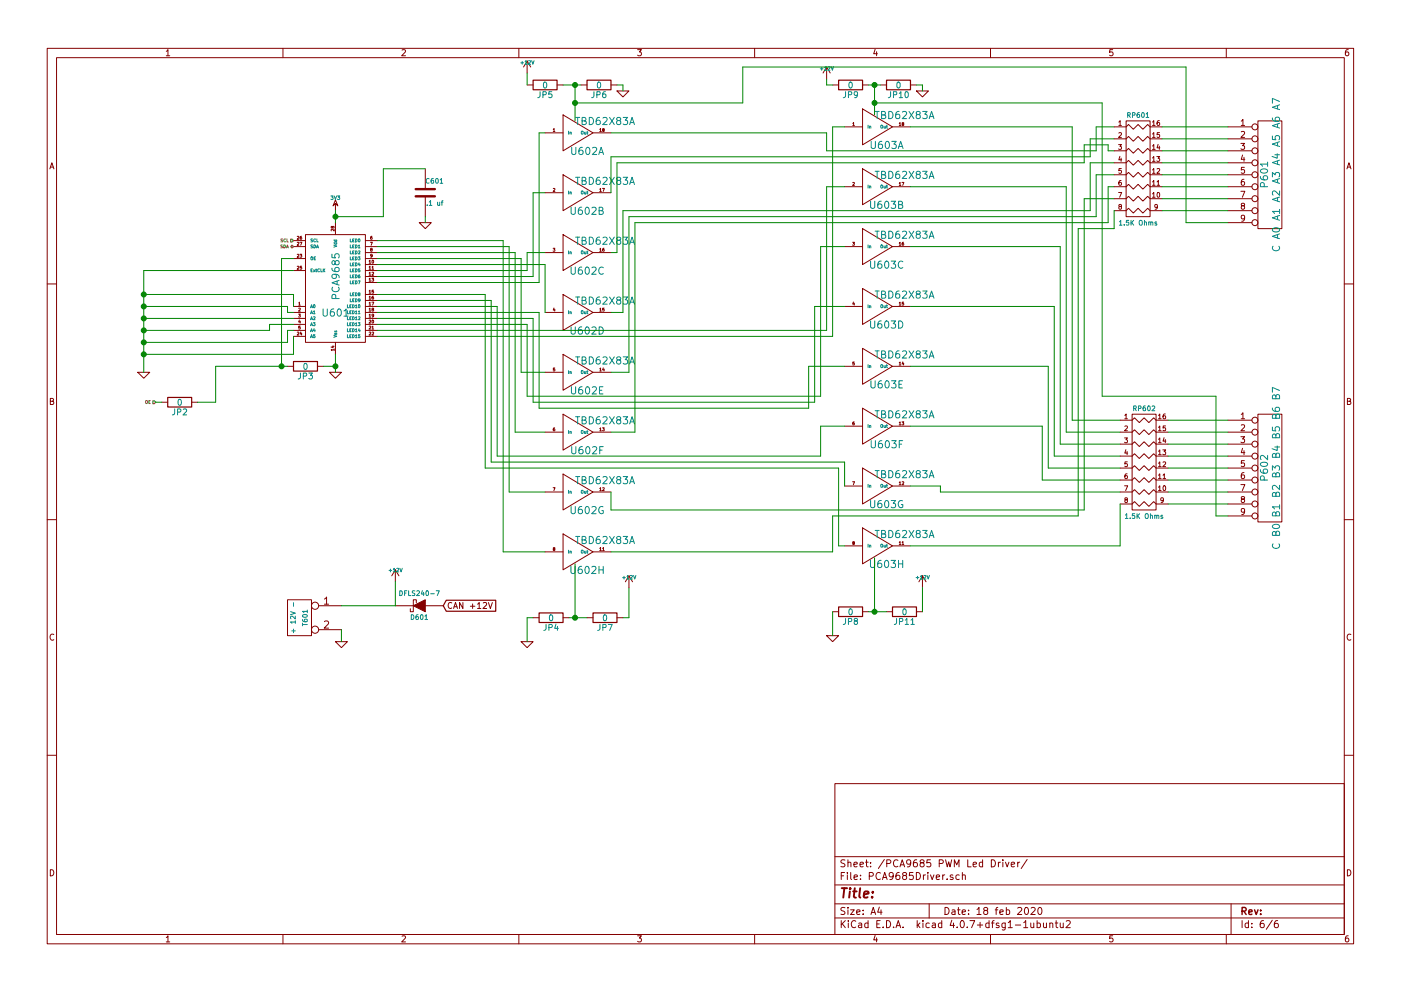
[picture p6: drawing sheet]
EESchema Schematic File Version 2
LIBS:power
LIBS:device
LIBS:transistors
LIBS:conn
LIBS:linear
LIBS:regul
LIBS:74xx
LIBS:cmos4000
LIBS:adc-dac
LIBS:memory
LIBS:xilinx
LIBS:microcontrollers
LIBS:dsp
LIBS:microchip
LIBS:analog_switches
LIBS:motorola
LIBS:texas
LIBS:intel
LIBS:audio
LIBS:interface
LIBS:digital-audio
LIBS:philips
LIBS:display
LIBS:cypress
LIBS:siliconi
LIBS:opto
LIBS:atmel
LIBS:contrib
LIBS:valves
LIBS:esp32_devboards
LIBS:smalljumper
LIBS:sn65hvd233-ht
LIBS:lm2574n-5
LIBS:MCP23xxx
LIBS:tbd62x83a
LIBS:tc442x
LIBS:mct6h
LIBS:bridge
LIBS:pca9685
LIBS:4814p-2
LIBS:ESP32-PWMHalfSidingSMD-cache
EELAYER 25 0
EELAYER END
$Descr A4 11693 8268
encoding utf-8
Sheet 6 6
Title ""
Date "18 feb 2020"
Rev ""
Comp ""
Comment1 ""
Comment2 ""
Comment3 ""
Comment4 ""
$EndDescr
$Comp
L PCA9685 U601
U 1 1
P 2800 2400
F 0 "U601" H 2800 2200 60  0000 C CNN
F 1 "PCA9685" V 2800 2500 60  0000 C CNN
F 2 "Housings_SSOP:TSSOP-28_4.4x9.7mm_Pitch0.65mm" H 2800 2400 60  0001 C CNN
F 3 "~" H 2800 2400 60  0000 C CNN
F 4 "771-PCA9685PW,118" H 2800 2400 60  0001 C CNN "Mouser Part Number"
	1    2800 2400
	1    0    0    -1  
$EndComp
Text HLabel 2450 2000 0    25   Input ~ 0
SCL
Text HLabel 2450 2050 0    25   BiDi ~ 0
SDA
Text HLabel 1300 3350 0    25   Input ~ 0
OE
$Comp
L 3V3 #PWR022
U 1 1
P 2800 1750
F 0 "#PWR022" H 2800 1710 30  0001 C CNN
F 1 "3V3" H 2800 1860 30  0000 C CNN
F 2 "" H 2800 1750 60  0000 C CNN
F 3 "" H 2800 1750 60  0000 C CNN
	1    2800 1750
	1    0    0    -1  
$EndComp
$Comp
L GND-RESCUE-ESP32-PWMHalfSidingSMD #PWR023
U 1 1
P 2800 3100
F 0 "#PWR023" H 2800 3100 30  0001 C CNN
F 1 "GND" H 2800 3030 30  0001 C CNN
F 2 "" H 2800 3100 60  0000 C CNN
F 3 "" H 2800 3100 60  0000 C CNN
	1    2800 3100
	1    0    0    -1  
$EndComp
$Comp
L C-RESCUE-ESP32-PWMHalfSidingSMD C601
U 1 1
P 3550 1600
AR Path="/5E35CA01" Ref="C601"  Part="1" 
AR Path="/5E35C594/5E35CA01" Ref="C601"  Part="1" 
F 0 "C601" H 3550 1700 40  0000 L CNN
F 1 ".1 uf" H 3556 1515 40  0000 L CNN
F 2 "Capacitors_SMD:C_0603" H 3588 1450 30  0001 C CNN
F 3 "~" H 3550 1600 60  0000 C CNN
F 4 "710-885012206095" H 3550 1600 60  0001 C CNN "Mouser Part Number"
	1    3550 1600
	1    0    0    -1  
$EndComp
$Comp
L GND-RESCUE-ESP32-PWMHalfSidingSMD #PWR024
U 1 1
P 3550 1850
F 0 "#PWR024" H 3550 1850 30  0001 C CNN
F 1 "GND" H 3550 1780 30  0001 C CNN
F 2 "" H 3550 1850 60  0000 C CNN
F 3 "" H 3550 1850 60  0000 C CNN
	1    3550 1850
	1    0    0    -1  
$EndComp
$Comp
L TBD62X83A U602
U 1 1
P 4800 1100
F 0 "U602" H 4900 950 60  0000 C CNN
F 1 "TBD62X83A" H 5050 1200 60  0000 C CNN
F 2 "Housings_SOIC:SOIC-18W_7.5x11.6mm_Pitch1.27mm" H 4800 1100 60  0001 C CNN
F 3 "~" H 4800 1100 60  0000 C CNN
F 4 "757-TBD62083AFG or 757-TBD62783AFG" H 4800 1100 60  0001 C CNN "Mouser Part Number"
	1    4800 1100
	1    0    0    -1  
$EndComp
$Comp
L TBD62X83A U602
U 2 1
P 4800 1600
F 0 "U602" H 4900 1450 60  0000 C CNN
F 1 "TBD62X83A" H 5050 1700 60  0000 C CNN
F 2 "Housings_SOIC:SOIC-18W_7.5x11.6mm_Pitch1.27mm" H 4800 1600 60  0001 C CNN
F 3 "~" H 4800 1600 60  0000 C CNN
	2    4800 1600
	1    0    0    -1  
$EndComp
$Comp
L TBD62X83A U602
U 3 1
P 4800 2100
F 0 "U602" H 4900 1950 60  0000 C CNN
F 1 "TBD62X83A" H 5050 2200 60  0000 C CNN
F 2 "Housings_SOIC:SOIC-18W_7.5x11.6mm_Pitch1.27mm" H 4800 2100 60  0001 C CNN
F 3 "~" H 4800 2100 60  0000 C CNN
	3    4800 2100
	1    0    0    -1  
$EndComp
$Comp
L TBD62X83A U602
U 4 1
P 4800 2600
F 0 "U602" H 4900 2450 60  0000 C CNN
F 1 "TBD62X83A" H 5050 2700 60  0000 C CNN
F 2 "Housings_SOIC:SOIC-18W_7.5x11.6mm_Pitch1.27mm" H 4800 2600 60  0001 C CNN
F 3 "~" H 4800 2600 60  0000 C CNN
	4    4800 2600
	1    0    0    -1  
$EndComp
$Comp
L TBD62X83A U602
U 5 1
P 4800 3100
F 0 "U602" H 4900 2950 60  0000 C CNN
F 1 "TBD62X83A" H 5050 3200 60  0000 C CNN
F 2 "Housings_SOIC:SOIC-18W_7.5x11.6mm_Pitch1.27mm" H 4800 3100 60  0001 C CNN
F 3 "~" H 4800 3100 60  0000 C CNN
	5    4800 3100
	1    0    0    -1  
$EndComp
$Comp
L TBD62X83A U602
U 6 1
P 4800 3600
F 0 "U602" H 4900 3450 60  0000 C CNN
F 1 "TBD62X83A" H 5050 3700 60  0000 C CNN
F 2 "Housings_SOIC:SOIC-18W_7.5x11.6mm_Pitch1.27mm" H 4800 3600 60  0001 C CNN
F 3 "~" H 4800 3600 60  0000 C CNN
	6    4800 3600
	1    0    0    -1  
$EndComp
$Comp
L TBD62X83A U602
U 7 1
P 4800 4100
F 0 "U602" H 4900 3950 60  0000 C CNN
F 1 "TBD62X83A" H 5050 4200 60  0000 C CNN
F 2 "Housings_SOIC:SOIC-18W_7.5x11.6mm_Pitch1.27mm" H 4800 4100 60  0001 C CNN
F 3 "~" H 4800 4100 60  0000 C CNN
	7    4800 4100
	1    0    0    -1  
$EndComp
$Comp
L TBD62X83A U602
U 8 1
P 4800 4600
F 0 "U602" H 4900 4450 60  0000 C CNN
F 1 "TBD62X83A" H 5050 4700 60  0000 C CNN
F 2 "Housings_SOIC:SOIC-18W_7.5x11.6mm_Pitch1.27mm" H 4800 4600 60  0001 C CNN
F 3 "~" H 4800 4600 60  0000 C CNN
	8    4800 4600
	1    0    0    -1  
$EndComp
$Comp
L TBD62X83A U603
U 1 1
P 7300 1050
F 0 "U603" H 7400 900 60  0000 C CNN
F 1 "TBD62X83A" H 7550 1150 60  0000 C CNN
F 2 "Housings_SOIC:SOIC-18W_7.5x11.6mm_Pitch1.27mm" H 7300 1050 60  0001 C CNN
F 3 "~" H 7300 1050 60  0000 C CNN
F 4 "757-TBD62083AFG or 757-TBD62783AFG" H 7300 1050 60  0001 C CNN "Mouser Part Number"
	1    7300 1050
	1    0    0    -1  
$EndComp
$Comp
L TBD62X83A U603
U 2 1
P 7300 1550
F 0 "U603" H 7400 1400 60  0000 C CNN
F 1 "TBD62X83A" H 7550 1650 60  0000 C CNN
F 2 "Housings_SOIC:SOIC-18W_7.5x11.6mm_Pitch1.27mm" H 7300 1550 60  0001 C CNN
F 3 "~" H 7300 1550 60  0000 C CNN
	2    7300 1550
	1    0    0    -1  
$EndComp
$Comp
L TBD62X83A U603
U 3 1
P 7300 2050
F 0 "U603" H 7400 1900 60  0000 C CNN
F 1 "TBD62X83A" H 7550 2150 60  0000 C CNN
F 2 "Housings_SOIC:SOIC-18W_7.5x11.6mm_Pitch1.27mm" H 7300 2050 60  0001 C CNN
F 3 "~" H 7300 2050 60  0000 C CNN
	3    7300 2050
	1    0    0    -1  
$EndComp
$Comp
L TBD62X83A U603
U 4 1
P 7300 2550
F 0 "U603" H 7400 2400 60  0000 C CNN
F 1 "TBD62X83A" H 7550 2650 60  0000 C CNN
F 2 "Housings_SOIC:SOIC-18W_7.5x11.6mm_Pitch1.27mm" H 7300 2550 60  0001 C CNN
F 3 "~" H 7300 2550 60  0000 C CNN
	4    7300 2550
	1    0    0    -1  
$EndComp
$Comp
L TBD62X83A U603
U 5 1
P 7300 3050
F 0 "U603" H 7400 2900 60  0000 C CNN
F 1 "TBD62X83A" H 7550 3150 60  0000 C CNN
F 2 "Housings_SOIC:SOIC-18W_7.5x11.6mm_Pitch1.27mm" H 7300 3050 60  0001 C CNN
F 3 "~" H 7300 3050 60  0000 C CNN
	5    7300 3050
	1    0    0    -1  
$EndComp
$Comp
L TBD62X83A U603
U 6 1
P 7300 3550
F 0 "U603" H 7400 3400 60  0000 C CNN
F 1 "TBD62X83A" H 7550 3650 60  0000 C CNN
F 2 "Housings_SOIC:SOIC-18W_7.5x11.6mm_Pitch1.27mm" H 7300 3550 60  0001 C CNN
F 3 "~" H 7300 3550 60  0000 C CNN
	6    7300 3550
	1    0    0    -1  
$EndComp
$Comp
L TBD62X83A U603
U 7 1
P 7300 4050
F 0 "U603" H 7400 3900 60  0000 C CNN
F 1 "TBD62X83A" H 7550 4150 60  0000 C CNN
F 2 "Housings_SOIC:SOIC-18W_7.5x11.6mm_Pitch1.27mm" H 7300 4050 60  0001 C CNN
F 3 "~" H 7300 4050 60  0000 C CNN
	7    7300 4050
	1    0    0    -1  
$EndComp
$Comp
L TBD62X83A U603
U 8 1
P 7300 4550
F 0 "U603" H 7400 4400 60  0000 C CNN
F 1 "TBD62X83A" H 7550 4650 60  0000 C CNN
F 2 "Housings_SOIC:SOIC-18W_7.5x11.6mm_Pitch1.27mm" H 7300 4550 60  0001 C CNN
F 3 "~" H 7300 4550 60  0000 C CNN
	8    7300 4550
	1    0    0    -1  
$EndComp
$Comp
L R_PACK8 RP601
U 1 1
P 9500 1400
F 0 "RP601" H 9500 1850 40  0000 C CNN
F 1 "1.5K Ohms" H 9500 950 40  0000 C CNN
F 2 "48xxP:4816P" H 9500 1400 60  0001 C CNN
F 3 "~" H 9500 1400 60  0000 C CNN
F 4 "652-4816P-T1LF-1.5K" H 9500 1400 60  0001 C CNN "Mouser Part Number"
	1    9500 1400
	1    0    0    -1  
$EndComp
$Comp
L R_PACK8 RP602
U 1 1
P 9550 3850
F 0 "RP602" H 9550 4300 40  0000 C CNN
F 1 "1.5K Ohms" H 9550 3400 40  0000 C CNN
F 2 "48xxP:4816P" H 9550 3850 60  0001 C CNN
F 3 "~" H 9550 3850 60  0000 C CNN
F 4 "652-4816P-T1LF-1.5K" H 9550 3850 60  0001 C CNN "Mouser Part Number"
	1    9550 3850
	1    0    0    -1  
$EndComp
$Comp
L CONN_9 P601
U 1 1
P 10600 1450
F 0 "P601" V 10550 1450 60  0000 C CNN
F 1 "C A0 A1 A2 A3 A4 A5 A6 A7" V 10650 1450 60  0000 C CNN
F 2 "Connectors_Terminal_Blocks:TerminalBlock_Pheonix_MPT-2.54mm_9pol" H 10600 1450 60  0001 C CNN
F 3 "~" H 10600 1450 60  0000 C CNN
F 4 "651-1725724" H 10600 1450 60  0001 C CNN "Mouser Part Number"
	1    10600 1450
	1    0    0    -1  
$EndComp
$Comp
L CONN_9 P602
U 1 1
P 10600 3900
F 0 "P602" V 10550 3900 60  0000 C CNN
F 1 "C B0 B1 B2 B3 B4 B5 B6 B7" V 10650 3900 60  0000 C CNN
F 2 "Connectors_Terminal_Blocks:TerminalBlock_Pheonix_MPT-2.54mm_9pol" H 10600 3900 60  0001 C CNN
F 3 "~" H 10600 3900 60  0000 C CNN
F 4 "651-1725724" H 10600 3900 60  0001 C CNN "Mouser Part Number"
	1    10600 3900
	1    0    0    -1  
$EndComp
$Comp
L +12V #PWR025
U 1 1
P 4400 600
F 0 "#PWR025" H 4400 690 20  0001 C CNN
F 1 "+12V" H 4400 690 30  0000 C CNN
F 2 "" H 4400 600 60  0000 C CNN
F 3 "" H 4400 600 60  0000 C CNN
	1    4400 600 
	1    0    0    -1  
$EndComp
$Comp
L +12V #PWR026
U 1 1
P 6900 650
F 0 "#PWR026" H 6900 740 20  0001 C CNN
F 1 "+12V" H 6900 740 30  0000 C CNN
F 2 "" H 6900 650 60  0000 C CNN
F 3 "" H 6900 650 60  0000 C CNN
	1    6900 650 
	1    0    0    -1  
$EndComp
$Comp
L +12V #PWR027
U 1 1
P 7700 4900
F 0 "#PWR027" H 7700 4990 20  0001 C CNN
F 1 "+12V" H 7700 4990 30  0000 C CNN
F 2 "" H 7700 4900 60  0000 C CNN
F 3 "" H 7700 4900 60  0000 C CNN
	1    7700 4900
	1    0    0    -1  
$EndComp
$Comp
L +12V #PWR028
U 1 1
P 5250 4900
F 0 "#PWR028" H 5250 4990 20  0001 C CNN
F 1 "+12V" H 5250 4990 30  0000 C CNN
F 2 "" H 5250 4900 60  0000 C CNN
F 3 "" H 5250 4900 60  0000 C CNN
	1    5250 4900
	1    0    0    -1  
$EndComp
$Comp
L GND-RESCUE-ESP32-PWMHalfSidingSMD #PWR029
U 1 1
P 4400 5350
F 0 "#PWR029" H 4400 5350 30  0001 C CNN
F 1 "GND" H 4400 5280 30  0001 C CNN
F 2 "" H 4400 5350 60  0000 C CNN
F 3 "" H 4400 5350 60  0000 C CNN
	1    4400 5350
	1    0    0    -1  
$EndComp
$Comp
L GND-RESCUE-ESP32-PWMHalfSidingSMD #PWR030
U 1 1
P 6950 5300
F 0 "#PWR030" H 6950 5300 30  0001 C CNN
F 1 "GND" H 6950 5230 30  0001 C CNN
F 2 "" H 6950 5300 60  0000 C CNN
F 3 "" H 6950 5300 60  0000 C CNN
	1    6950 5300
	1    0    0    -1  
$EndComp
$Comp
L GND-RESCUE-ESP32-PWMHalfSidingSMD #PWR031
U 1 1
P 7700 750
F 0 "#PWR031" H 7700 750 30  0001 C CNN
F 1 "GND" H 7700 680 30  0001 C CNN
F 2 "" H 7700 750 60  0000 C CNN
F 3 "" H 7700 750 60  0000 C CNN
	1    7700 750 
	1    0    0    -1  
$EndComp
$Comp
L GND-RESCUE-ESP32-PWMHalfSidingSMD #PWR032
U 1 1
P 5200 750
F 0 "#PWR032" H 5200 750 30  0001 C CNN
F 1 "GND" H 5200 680 30  0001 C CNN
F 2 "" H 5200 750 60  0000 C CNN
F 3 "" H 5200 750 60  0000 C CNN
	1    5200 750 
	1    0    0    -1  
$EndComp
$Comp
L GND-RESCUE-ESP32-PWMHalfSidingSMD #PWR033
U 1 1
P 1200 3100
F 0 "#PWR033" H 1200 3100 30  0001 C CNN
F 1 "GND" H 1200 3030 30  0001 C CNN
F 2 "" H 1200 3100 60  0000 C CNN
F 3 "" H 1200 3100 60  0000 C CNN
	1    1200 3100
	1    0    0    -1  
$EndComp
Wire Wire Line
	2800 2950 2800 3100
Wire Wire Line
	2800 1750 2800 1850
Wire Wire Line
	3200 1800 3200 1400
Wire Wire Line
	2800 1800 3200 1800
Connection ~ 2800 1800
Wire Wire Line
	3200 1400 3550 1400
Wire Wire Line
	3550 1800 3550 1850
Wire Wire Line
	3150 2350 4500 2350
Wire Wire Line
	4500 2350 4500 1100
Wire Wire Line
	4500 1100 4550 1100
Wire Wire Line
	4550 1600 4450 1600
Wire Wire Line
	4450 1600 4450 2300
Wire Wire Line
	4450 2300 3150 2300
Wire Wire Line
	3150 2250 4400 2250
Wire Wire Line
	4400 2250 4400 2100
Wire Wire Line
	4400 2100 4550 2100
Wire Wire Line
	4550 2200 4550 2600
Wire Wire Line
	3150 2200 4550 2200
Wire Wire Line
	3150 2150 4350 2150
Wire Wire Line
	4350 2150 4350 3100
Wire Wire Line
	4350 3100 4550 3100
Wire Wire Line
	4550 3600 4300 3600
Wire Wire Line
	4300 3600 4300 2100
Wire Wire Line
	4300 2100 3150 2100
Wire Wire Line
	4200 4600 4550 4600
Wire Wire Line
	3150 2000 4200 2000
Wire Wire Line
	4200 2000 4200 4600
Wire Wire Line
	3150 2800 6950 2800
Wire Wire Line
	6950 2800 6950 1050
Wire Wire Line
	6950 1050 7050 1050
Wire Wire Line
	7050 1550 6900 1550
Wire Wire Line
	6900 1550 6900 2750
Wire Wire Line
	6900 2750 3150 2750
Wire Wire Line
	3150 2700 4400 2700
Wire Wire Line
	4400 2700 4400 3300
Wire Wire Line
	4400 3300 6850 3300
Wire Wire Line
	6850 3300 6850 2050
Wire Wire Line
	6850 2050 7050 2050
Wire Wire Line
	7050 2550 6800 2550
Wire Wire Line
	6800 2550 6800 3350
Wire Wire Line
	6800 3350 4450 3350
Wire Wire Line
	4450 3350 4450 2650
Wire Wire Line
	4450 2650 3150 2650
Wire Wire Line
	3150 2600 4500 2600
Wire Wire Line
	4500 2600 4500 3400
Wire Wire Line
	4500 3400 6750 3400
Wire Wire Line
	6750 3400 6750 3050
Wire Wire Line
	6750 3050 7050 3050
Wire Wire Line
	7050 3550 6850 3550
Wire Wire Line
	6850 3550 6850 3800
Wire Wire Line
	6850 3800 4150 3800
Wire Wire Line
	4150 3800 4150 2550
Wire Wire Line
	4150 2550 3150 2550
Wire Wire Line
	3150 2500 4100 2500
Wire Wire Line
	4100 2500 4100 3850
Wire Wire Line
	4250 4100 4550 4100
Wire Wire Line
	3150 2050 4250 2050
Wire Wire Line
	4250 2050 4250 4100
Wire Wire Line
	4100 3850 7050 3850
Wire Wire Line
	7050 3850 7050 4050
Wire Wire Line
	7050 4550 7000 4550
Wire Wire Line
	7000 4550 7000 3900
Wire Wire Line
	7000 3900 4050 3900
Wire Wire Line
	4050 3900 4050 2450
Wire Wire Line
	4050 2450 3150 2450
Wire Wire Line
	4800 700  4800 1000
Wire Wire Line
	7300 700  7300 950 
Wire Wire Line
	7300 4650 7300 5100
Wire Wire Line
	4800 4700 4800 5150
Wire Wire Line
	4800 850  6200 850 
Wire Wire Line
	6200 850  6200 550 
Wire Wire Line
	6200 550  9900 550 
Wire Wire Line
	9900 550  9900 1850
Wire Wire Line
	9900 1850 10250 1850
Connection ~ 4800 850 
Wire Wire Line
	7300 850  9200 850 
Wire Wire Line
	9200 850  9200 3300
Wire Wire Line
	9200 3300 10150 3300
Wire Wire Line
	10150 3300 10150 4300
Wire Wire Line
	10150 4300 10250 4300
Connection ~ 7300 850 
Wire Wire Line
	9700 1050 10250 1050
Wire Wire Line
	10250 1150 9700 1150
Wire Wire Line
	9700 1250 10250 1250
Wire Wire Line
	10250 1350 9700 1350
Wire Wire Line
	9700 1450 10250 1450
Wire Wire Line
	10250 1550 9700 1550
Wire Wire Line
	9700 1650 10250 1650
Wire Wire Line
	10250 1750 9700 1750
Wire Wire Line
	10250 3500 9750 3500
Wire Wire Line
	9750 3600 10250 3600
Wire Wire Line
	10250 3700 9750 3700
Wire Wire Line
	9750 3800 10250 3800
Wire Wire Line
	10250 3900 9750 3900
Wire Wire Line
	9750 4000 10250 4000
Wire Wire Line
	10250 4100 9750 4100
Wire Wire Line
	9750 4200 10250 4200
Wire Wire Line
	5100 1100 6900 1100
Wire Wire Line
	6900 1100 6900 1250
Wire Wire Line
	6900 1250 9150 1250
Wire Wire Line
	9150 1250 9150 1050
Wire Wire Line
	9150 1050 9300 1050
Wire Wire Line
	9300 1150 9100 1150
Wire Wire Line
	9100 1150 9100 1300
Wire Wire Line
	9100 1300 5100 1300
Wire Wire Line
	5100 1300 5100 1600
Wire Wire Line
	5100 2100 5150 2100
Wire Wire Line
	5150 2100 5150 1350
Wire Wire Line
	5150 1350 9050 1350
Wire Wire Line
	9050 1350 9050 1200
Wire Wire Line
	9050 1200 9250 1200
Wire Wire Line
	9250 1200 9250 1250
Wire Wire Line
	9250 1250 9300 1250
Wire Wire Line
	9300 1350 9100 1350
Wire Wire Line
	9100 1350 9100 1750
Wire Wire Line
	9100 1750 5200 1750
Wire Wire Line
	5200 1750 5200 2600
Wire Wire Line
	5200 2600 5100 2600
Wire Wire Line
	5100 3100 5250 3100
Wire Wire Line
	5250 3100 5250 1800
Wire Wire Line
	5250 1800 9150 1800
Wire Wire Line
	9150 1800 9150 1450
Wire Wire Line
	9150 1450 9300 1450
Wire Wire Line
	5100 3600 5300 3600
Wire Wire Line
	5300 3600 5300 1850
Wire Wire Line
	5300 1850 9250 1850
Wire Wire Line
	9250 1850 9250 1550
Wire Wire Line
	9250 1550 9300 1550
Wire Wire Line
	9300 1650 9050 1650
Wire Wire Line
	9050 1650 9050 4250
Wire Wire Line
	9050 4250 5100 4250
Wire Wire Line
	5100 4250 5100 4100
Wire Wire Line
	5100 4600 6950 4600
Wire Wire Line
	6950 4600 6950 4300
Wire Wire Line
	6950 4300 9000 4300
Wire Wire Line
	9000 4300 9000 1900
Wire Wire Line
	9000 1900 9300 1900
Wire Wire Line
	9300 1900 9300 1750
Wire Wire Line
	9350 3500 8950 3500
Wire Wire Line
	8950 3500 8950 1050
Wire Wire Line
	8950 1050 7600 1050
Wire Wire Line
	7600 1550 8900 1550
Wire Wire Line
	8900 1550 8900 3600
Wire Wire Line
	8900 3600 9350 3600
Wire Wire Line
	9350 3700 8850 3700
Wire Wire Line
	8850 3700 8850 2050
Wire Wire Line
	8850 2050 7600 2050
Wire Wire Line
	7600 2550 8800 2550
Wire Wire Line
	8800 2550 8800 3800
Wire Wire Line
	8800 3800 9350 3800
Wire Wire Line
	9350 3900 8750 3900
Wire Wire Line
	8750 3900 8750 3050
Wire Wire Line
	8750 3050 7600 3050
Wire Wire Line
	7600 3550 8700 3550
Wire Wire Line
	8700 3550 8700 4000
Wire Wire Line
	8700 4000 9350 4000
Wire Wire Line
	9350 4100 7850 4100
Wire Wire Line
	7850 4100 7850 4050
Wire Wire Line
	7850 4050 7600 4050
Wire Wire Line
	9350 4200 9350 4550
Wire Wire Line
	9350 4550 7600 4550
Wire Wire Line
	1200 2450 2450 2450
Wire Wire Line
	2450 2450 2450 2550
Wire Wire Line
	1200 2950 2450 2950
Wire Wire Line
	2450 2950 2450 2800
Wire Wire Line
	2450 2600 2400 2600
Wire Wire Line
	2400 2600 2400 2550
Wire Wire Line
	2400 2550 1200 2550
Wire Wire Line
	2450 2750 2400 2750
Wire Wire Line
	1200 2850 2400 2850
Wire Wire Line
	2250 2700 2450 2700
Wire Wire Line
	1200 2650 2450 2650
Wire Wire Line
	1200 2250 1200 3100
Connection ~ 1200 2550
Connection ~ 1200 2650
Connection ~ 1200 2750
Connection ~ 1200 2850
Connection ~ 1200 2950
Wire Wire Line
	2350 2150 2450 2150
Wire Wire Line
	1200 2250 2450 2250
Wire Wire Line
	1800 3350 1800 3050
Wire Wire Line
	2400 2850 2400 2750
Wire Wire Line
	2250 2750 2250 2700
Wire Wire Line
	1200 2750 2250 2750
Connection ~ 2350 3050
Wire Wire Line
	2350 2150 2350 3050
Connection ~ 1200 2450
$Comp
L DIODESCH D601
U 1 1
P 3500 5050
F 0 "D601" H 3500 5150 40  0000 C CNN
F 1 "DFLS240-7" H 3500 4950 40  0000 C CNN
F 2 "Diodes_SMD:D_SMB" H 3500 5050 60  0001 C CNN
F 3 "~" H 3500 5050 60  0000 C CNN
F 4 "621-DFLS240-7" H 3500 5050 60  0001 C CNN "Mouser Part Number"
	1    3500 5050
	-1   0    0    1   
$EndComp
$Comp
L +12V #PWR034
U 1 1
P 3300 4850
F 0 "#PWR034" H 3300 4800 20  0001 C CNN
F 1 "+12V" H 3300 4950 30  0000 C CNN
F 2 "" H 3300 4850 60  0000 C CNN
F 3 "" H 3300 4850 60  0000 C CNN
	1    3300 4850
	1    0    0    -1  
$EndComp
Wire Wire Line
	3300 5050 3300 4850
$Comp
L CONN_2 T601
U 1 1
P 2500 5150
F 0 "T601" V 2450 5150 40  0000 C CNN
F 1 "+ 12V -" V 2550 5150 40  0000 C CNN
F 2 "Connectors_Terminal_Blocks:TerminalBlock_Pheonix_MPT-2.54mm_2pol" H 2500 5150 60  0001 C CNN
F 3 "~" H 2500 5150 60  0000 C CNN
F 4 "651-1725656" H 2500 5150 60  0001 C CNN "Mouser Part Number"
	1    2500 5150
	-1   0    0    -1  
$EndComp
Wire Wire Line
	2850 5050 3300 5050
$Comp
L GND-RESCUE-ESP32-PWMHalfSidingSMD #PWR035
U 1 1
P 2850 5350
F 0 "#PWR035" H 2850 5350 30  0001 C CNN
F 1 "GND" H 2850 5280 30  0001 C CNN
F 2 "" H 2850 5350 60  0000 C CNN
F 3 "" H 2850 5350 60  0000 C CNN
	1    2850 5350
	1    0    0    -1  
$EndComp
Wire Wire Line
	2850 5250 2850 5350
Text GLabel 3700 5050 2    50   Input ~ 0
CAN +12V
$Comp
L R JP5
U 1 1
P 4550 700
F 0 "JP5" V 4630 700 50  0000 C CNN
F 1 "0" V 4550 700 50  0000 C CNN
F 2 "Resistors_SMD:R_1206" V 4480 700 50  0001 C CNN
F 3 "" H 4550 700 50  0001 C CNN
F 4 "71-CRCW12060000Z0EBC" V 4550 700 60  0001 C CNN "Mouser Part Number"
	1    4550 700 
	0    1    1    0   
$EndComp
$Comp
L R JP6
U 1 1
P 5000 700
F 0 "JP6" V 5080 700 50  0000 C CNN
F 1 "0" V 5000 700 50  0000 C CNN
F 2 "Resistors_SMD:R_1206" V 4930 700 50  0001 C CNN
F 3 "" H 5000 700 50  0001 C CNN
F 4 "71-CRCW12060000Z0EBC" V 5000 700 60  0001 C CNN "Mouser Part Number"
	1    5000 700 
	0    1    1    0   
$EndComp
Wire Wire Line
	4400 600  4400 700 
Wire Wire Line
	4700 700  4850 700 
Connection ~ 4800 700 
Wire Wire Line
	5200 750  5200 700 
Wire Wire Line
	5200 700  5150 700 
$Comp
L R JP4
U 1 1
P 4600 5150
F 0 "JP4" V 4680 5150 50  0000 C CNN
F 1 "0" V 4600 5150 50  0000 C CNN
F 2 "Resistors_SMD:R_1206" V 4530 5150 50  0001 C CNN
F 3 "" H 4600 5150 50  0001 C CNN
F 4 "71-CRCW12060000Z0EBC" V 4600 5150 60  0001 C CNN "Mouser Part Number"
	1    4600 5150
	0    1    1    0   
$EndComp
Wire Wire Line
	4450 5150 4400 5150
Wire Wire Line
	4400 5150 4400 5350
$Comp
L R JP7
U 1 1
P 5050 5150
F 0 "JP7" V 5130 5150 50  0000 C CNN
F 1 "0" V 5050 5150 50  0000 C CNN
F 2 "Resistors_SMD:R_1206" V 4980 5150 50  0001 C CNN
F 3 "" H 5050 5150 50  0001 C CNN
F 4 "71-CRCW12060000Z0EBC" V 5050 5150 60  0001 C CNN "Mouser Part Number"
	1    5050 5150
	0    1    1    0   
$EndComp
Wire Wire Line
	4750 5150 4900 5150
Connection ~ 4800 5150
Wire Wire Line
	5250 4900 5250 5150
Wire Wire Line
	5250 5150 5200 5150
$Comp
L R JP9
U 1 1
P 7100 700
F 0 "JP9" V 7180 700 50  0000 C CNN
F 1 "0" V 7100 700 50  0000 C CNN
F 2 "Resistors_SMD:R_1206" V 7030 700 50  0001 C CNN
F 3 "" H 7100 700 50  0001 C CNN
F 4 "71-CRCW12060000Z0EBC" V 7100 700 60  0001 C CNN "Mouser Part Number"
	1    7100 700 
	0    1    1    0   
$EndComp
$Comp
L R JP10
U 1 1
P 7500 700
F 0 "JP10" V 7580 700 50  0000 C CNN
F 1 "0" V 7500 700 50  0000 C CNN
F 2 "Resistors_SMD:R_1206" V 7430 700 50  0001 C CNN
F 3 "" H 7500 700 50  0001 C CNN
F 4 "71-CRCW12060000Z0EBC" V 7500 700 60  0001 C CNN "Mouser Part Number"
	1    7500 700 
	0    1    1    0   
$EndComp
Wire Wire Line
	6900 650  6900 700 
Wire Wire Line
	6900 700  6950 700 
Wire Wire Line
	7250 700  7350 700 
Connection ~ 7300 700 
Wire Wire Line
	7650 700  7700 700 
Wire Wire Line
	7700 700  7700 750 
$Comp
L R JP8
U 1 1
P 7100 5100
F 0 "JP8" V 7180 5100 50  0000 C CNN
F 1 "0" V 7100 5100 50  0000 C CNN
F 2 "Resistors_SMD:R_1206" V 7030 5100 50  0001 C CNN
F 3 "" H 7100 5100 50  0001 C CNN
F 4 "71-CRCW12060000Z0EBC" V 7100 5100 60  0001 C CNN "Mouser Part Number"
	1    7100 5100
	0    1    1    0   
$EndComp
$Comp
L R JP11
U 1 1
P 7550 5100
F 0 "JP11" V 7630 5100 50  0000 C CNN
F 1 "0" V 7550 5100 50  0000 C CNN
F 2 "Resistors_SMD:R_1206" V 7480 5100 50  0001 C CNN
F 3 "" H 7550 5100 50  0001 C CNN
F 4 "71-CRCW12060000Z0EBC" V 7550 5100 60  0001 C CNN "Mouser Part Number"
	1    7550 5100
	0    1    1    0   
$EndComp
Wire Wire Line
	7700 4900 7700 5100
Wire Wire Line
	7400 5100 7250 5100
Connection ~ 7300 5100
Wire Wire Line
	6950 5100 6950 5300
$Comp
L R JP3
U 1 1
P 2550 3050
F 0 "JP3" V 2630 3050 50  0000 C CNN
F 1 "0" V 2550 3050 50  0000 C CNN
F 2 "Resistors_SMD:R_0603" V 2480 3050 50  0001 C CNN
F 3 "" H 2550 3050 50  0001 C CNN
F 4 "71-CRCW06030000Z0EBC" V 2550 3050 60  0001 C CNN "Mouser Part Number"
	1    2550 3050
	0    1    1    0   
$EndComp
Wire Wire Line
	2800 3050 2700 3050
Connection ~ 2800 3050
Wire Wire Line
	1800 3050 2400 3050
$Comp
L R JP2
U 1 1
P 1500 3350
F 0 "JP2" V 1580 3350 50  0000 C CNN
F 1 "0" V 1500 3350 50  0000 C CNN
F 2 "Resistors_SMD:R_0603" V 1430 3350 50  0001 C CNN
F 3 "" H 1500 3350 50  0001 C CNN
F 4 "71-CRCW06030000Z0EBC" V 1500 3350 60  0001 C CNN "Mouser Part Number"
	1    1500 3350
	0    1    1    0   
$EndComp
Wire Wire Line
	1800 3350 1650 3350
Wire Wire Line
	1350 3350 1300 3350
$EndSCHEMATC
